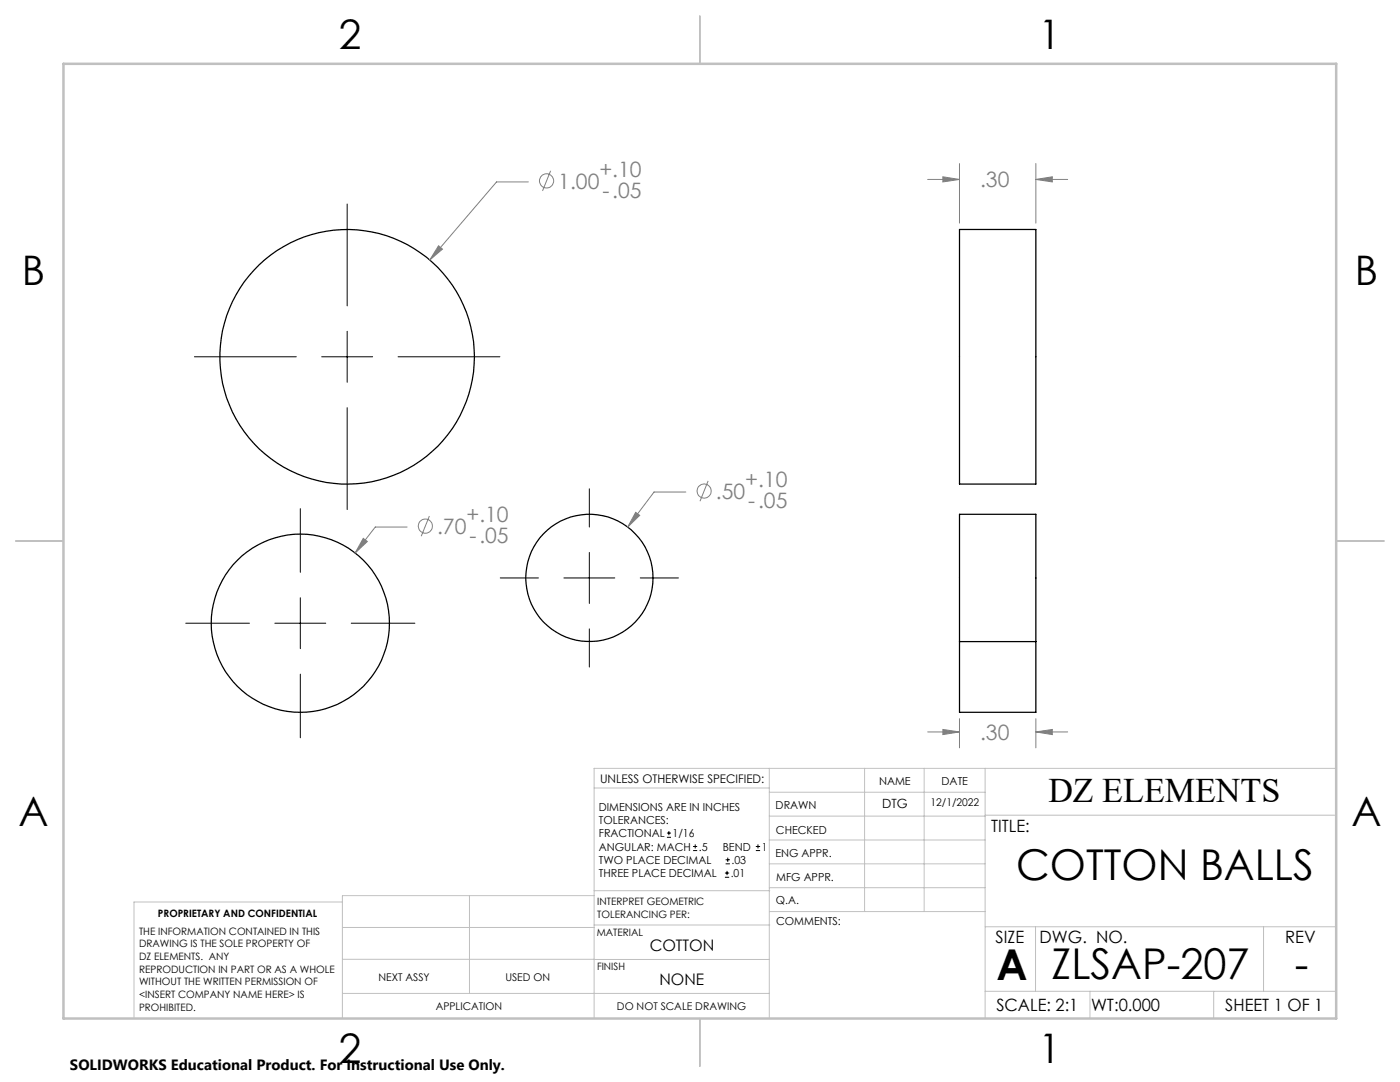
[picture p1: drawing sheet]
<svg xmlns="http://www.w3.org/2000/svg" width="279mm" height="216mm" viewBox="0 0 279 216" stroke-linecap="round" stroke-linejoin="round" font-family="sans-serif">
<g fill="none" stroke="#000" stroke-width=".25">
<path d="M191.5 45.8h15.2v50.8h-15.2zM191.5 128v14.1h15.2v-14.1M191.5 128v-25.4h15.2v25.4M191.5 128h15.2"/>
<circle cx="69.3" cy="71.2" r="25.4"/>
<circle cx="117.6" cy="115.3" r="12.7"/>
<circle cx="59.9" cy="124.4" r="17.8"/>
</g>
<g fill="none" stroke="#808080" stroke-width=".2">
<path d="M105.4 36.3h-6.3l-13.3 15.6M109.9 34.1l-1.6 4M185.1 35.8h6.4M188.2 35.3l3.3 .5-3.3 .5zM191.5 32.6v11.9M206.7 35.8l3.3-.5v1zM206.7 32.6v11.9M206.7 35.8h6.4M87.5 49l.8 .7-2.5 2.2zM136.9 98.2h-6.4l-5.2 7M141.3 96l-1.6 4M72.5 107.4l.8 .7-2.4 2.2z"/>
<path d="M81.2 105.2h-6.3l-4 5.1M85.7 103l-1.6 4M126.9 102.2l.8 .6-2.4 2.4zM185.1 146.1h6.4M188.2 145.6l3.3 .5-3.3 .5zM191.5 143.4v5.8M206.7 146.1l3.3-.5v1zM206.7 143.4v5.8M206.7 146.1h6.4"/>
<circle cx="109.1" cy="36.1" r="1.41"/>
<circle cx="140.5" cy="98" r="1.4"/>
<circle cx="84.9" cy="105" r="1.41"/>
</g>
<g fill="none" stroke="#000" stroke-width=".2">
<path d="M69.3 40.7v20.3M38.8 71.2h20.3M64.2 71.2h10.2M69.3 66.1v10.2M79.4 71.2h20.4M69.3 81.4v20.3M117.6 97.5v7.7M59.9 101.5v12.7M59.9 119.3v10.1M99.8 115.3h7.7M112.5 115.3h10.2M117.6 110.2v10.2"/>
<path d="M127.8 115.3h7.6M37.1 124.4h12.7M54.9 124.4h10.1M59.9 134.5v12.7M70.1 124.4h12.7M117.6 125.5v7.6M133.1 167.1h.8M133.1 166.2h.8M133.5 165.8v.9M138.3 169.7h.8M138.3 168.9h.8M138.7 168.5v.8"/>
<path d="M144.7 175h.8M144.7 174.2h.8M144.8 172.4h.9M144.8 171.6h.9M145.1 173.8v.8M145.2 171.1v.9M150.8 169.7h.9M150.8 168.9h.9M151.3 168.5v.8"/>
</g>
<g fill="none" stroke="#c0c0c0" stroke-width=".2">
<path d="M118.6 157.2h34.9M153.5 153.3v49.9M153.5 158.1h43.1M172.5 153.3v28.6M184.4 153.3v28.6M196.6 153.3v49.9M266.7 153.3h-148.1v49.9M68.3 180h-41.6v23.2M93.7 178.7v19.5M118.6 178.7h-50.3v24.5M118.6 177.7h35M153.5 167.6h43.1"/>
<path d="M153.5 162.8h43.1M153.5 172.4h43.1M153.5 177.1h43.1M196.6 162.7h70.1M68.3 198.2h85.2M68.3 191.4l85.2 .1M68.3 185.1h50.3M118.6 184.6h35M153.6 181.9h43M196.6 197.8h70.1M196.6 184.9h70.1M206.7 184.9v12.9"/>
<path d="M217.5 197.8v5.4M242.2 197.8v5.4M252.2 184.9v12.9"/>
</g>
<path d="M139.7 3.2v9.5M3.1 107.9h9.6M266.7 107.9h9.5M139.7 203.2v9.6" fill="none" stroke="#c0c0c0" stroke-width=".25"/>
<path d="M12.7 12.7h254v190.5h-254z" fill="none" stroke="#c0c0c0" stroke-width=".5"/>
<path d="M87.5 49l-1.7 2.9 2.5-2.2zM72.5 107.4l-1.6 2.9 2.4-2.2zM126.9 102.2l-1.6 3 2.4-2.4zM206.7 35.8l3.3-.5v1zM188.2 35.3l3.3 .5-3.3 .5zM188.2 145.6l3.3 .5-3.3 .5zM206.7 146.1l3.3-.5v1z" fill="#808080"/>
<g font-size="8.5">
<text x="202.8" y="175.5">COTTON BALLS</text>
<text x="198.9" y="195.5">A</text>
<text x="209.8" y="195.4">ZLSAP-207</text>
<text x="258.4" y="195.4">-</text>
</g>
<g font-size="8.1">
<text x="67.6" y="9.7">2</text>
<text x="207.3" y="9.7">1</text>
<text x="4.4" y="57">B</text>
<text x="270.4" y="57">B</text>
<text x="3.7" y="164.9">A</text>
<text x="269.7" y="164.9">A</text>
<text x="67.6" y="212.2">2</text>
<text x="207.3" y="212.2">1</text>
</g>
<text font-size="6.9" x="209.2" y="160.1">DZ ELEMENTS</text>
<g font-size="4.2" fill="#808080">
<text x="119.6" y="35.4">+.10</text>
<text x="111.4" y="37.6">1.00</text>
<text x="120.2" y="39.5">-.05</text>
<text x="195.6" y="37.4">.30</text>
<text x="142.9" y="99.5">.50</text>
<text x="148.7" y="97.2">+.10</text>
<text x="149.3" y="101.4">-.05</text>
<text x="87.2" y="106.5">.70</text>
<text x="93.1" y="104.2">+.10</text>
<text x="93.7" y="108.3">-.05</text>
<text x="195.6" y="147.6">.30</text>
</g>
<g font-size="3.4">
<text x="197.8" y="166">TITLE:</text>
<text x="198.7" y="188.1">SIZE</text>
<text x="207.5" y="188.1">DWG. NO.</text>
<text x="256.5" y="188.2">REV</text>
<text x="198.8" y="201.7">SCALE: 2:1</text>
<text x="217.7" y="201.8">WT:0.000</text>
<text x="244.5" y="201.7">SHEET 1 OF 1</text>
</g>
<g font-size="3.2">
<text x="129.7" y="189.8">COTTON</text>
<text x="131.6" y="196.6">NONE</text>
</g>
<text font-size="3" x="14" y="213.5">SOLIDWORKS Educational Product. For Instructional Use Only.</text>
<text font-size="2.5" x="176" y="161.3">DTG</text>
<text font-size="2.4" x="119.8" y="156.2">UNLESS OTHERWISE SPECIFIED:</text>
<g font-size="2.2">
<text x="119.5" y="161.8">DIMENSIONS ARE IN INCHES</text>
<text x="154.8" y="161.4">DRAWN</text>
<text x="175.4" y="156.6">NAME</text>
<text x="187.9" y="156.7">DATE</text>
<text x="119.5" y="164.4">TOLERANCES:</text>
<text x="119.5" y="167.1">FRACTIONAL</text>
<text x="134.2" y="167.1">1/16</text>
<text x="154.9" y="166.3">CHECKED</text>
<text x="119.5" y="172.4">TWO PLACE DECIMAL</text>
<text x="119.5" y="169.7">ANGULAR: MACH</text>
<text x="139.5" y="169.7">.5</text>
<text x="144.2" y="169.7">BEND</text>
<text x="146" y="172.4">.03</text>
<text x="152" y="169.7">1</text>
<text x="154.8" y="171">ENG APPR.</text>
<text x="119.5" y="175">THREE PLACE DECIMAL</text>
<text x="145.8" y="175">.01</text>
<text x="154.9" y="175.7">MFG APPR.</text>
<text x="154.9" y="180.4">Q.A.</text>
<text x="154.9" y="184.6">COMMENTS:</text>
</g>
<g font-size="2.1">
<text x="185.7" y="160.7">12/1/2022</text>
<text x="75.5" y="195.7">NEXT ASSY</text>
<text x="100.9" y="195.7">USED ON</text>
<text x="86.9" y="201.5">APPLICATION</text>
<text x="123.1" y="201.6">DO NOT SCALE DRAWING</text>
</g>
<g font-size="2">
<text x="31.5" y="182.9">PROPRIETARY AND CONFIDENTIAL</text>
<text x="119.2" y="180.6">INTERPRET GEOMETRIC</text>
<text x="119.2" y="183.1">TOLERANCING PER:</text>
<text x="27.8" y="186.5">THE INFORMATION CONTAINED IN THIS</text>
<text x="27.8" y="189">DRAWING IS THE SOLE PROPERTY OF</text>
<text x="27.8" y="191.6">DZ ELEMENTS. ANY</text>
<text x="119.1" y="186.7">MATERIAL</text>
<text x="27.8" y="194.1">REPRODUCTION IN PART OR AS A WHOLE</text>
<text x="27.8" y="196.6">WITHOUT THE WRITTEN PERMISSION OF</text>
<text x="119.1" y="193.5">FINISH</text>
<text x="27.8" y="199.1">&lt;INSERT COMPANY NAME HERE&gt; IS</text>
<text x="27.8" y="201.7">PROHIBITED.</text>
</g>
</svg>
